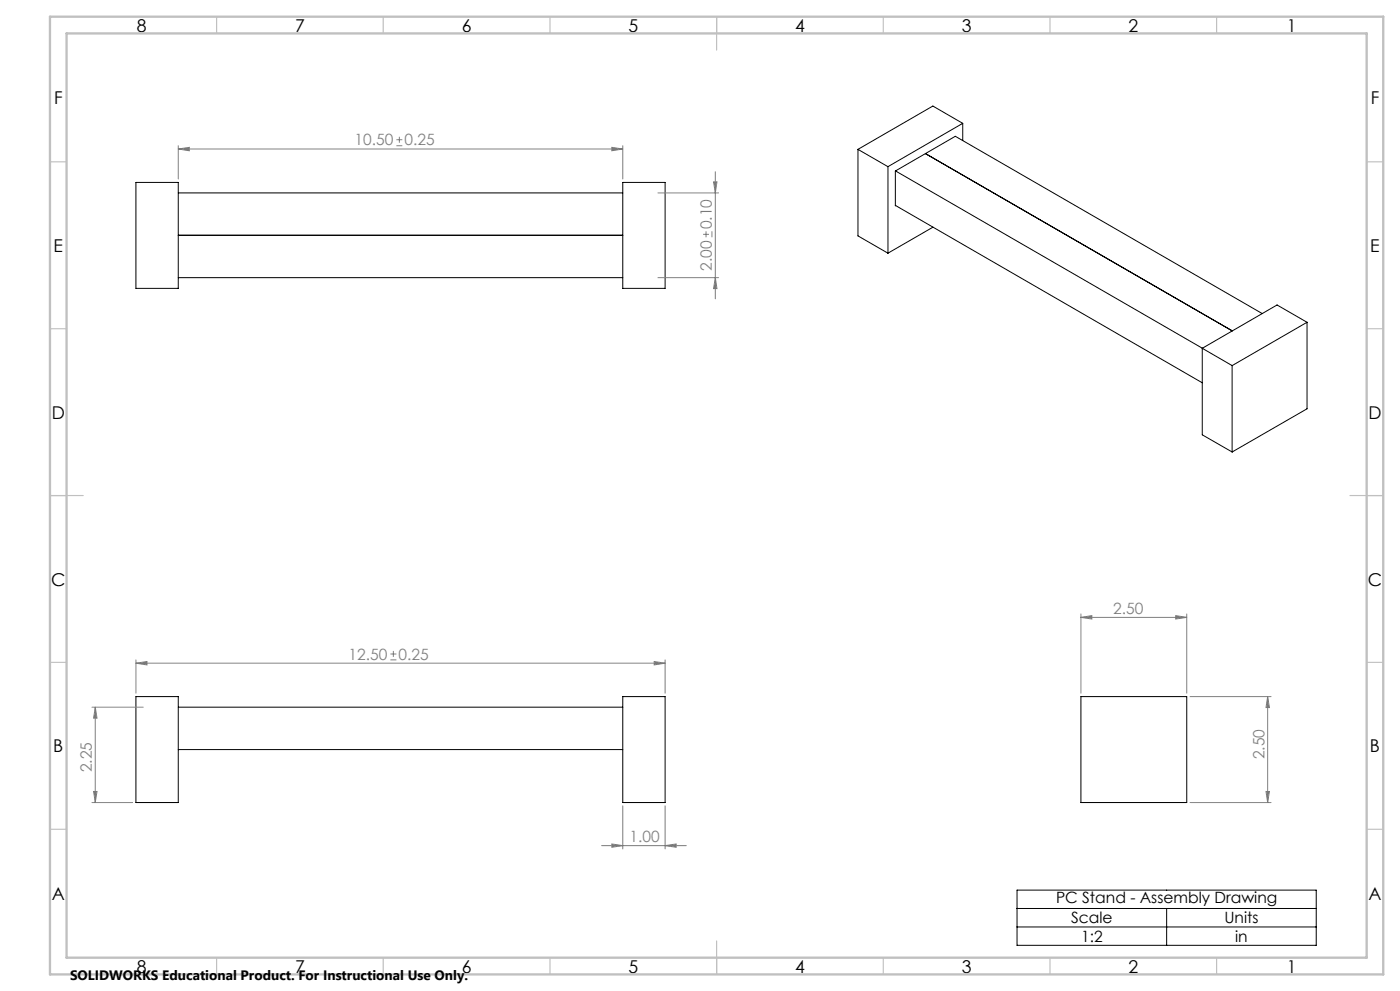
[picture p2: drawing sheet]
<svg xmlns="http://www.w3.org/2000/svg" width="420mm" height="297mm" viewBox="0 0 420 297" stroke-linecap="round" stroke-linejoin="round" font-family="sans-serif">
<g fill="none" stroke="#000" stroke-width=".3">
<path d="M288.8 37l-22.4 12.9M288.8 37v5.1M288.8 37l-8.9-5.2-22.5 13M40.8 54.7h12.7v31.7h-12.7zM53.5 57.8h133.3M186.8 54.7h12.7v31.7h-12.7zM257.4 44.8l9 5.1M257.4 44.8v25.9l9 5.2M266.4 49.9v26M268.6 51.2l101 58.4M277.6 46l92.1 53.2M53.5 70.5h133.3"/>
<path d="M268.6 61.6l92.1 53.1M268.7 61.6l-.1-10.3 18-10.5 92.1 53.2M279.9 68.1l-13.5 7.8M53.5 83.2h133.3M392.1 96.6l-9-5.2-22.4 13v25.9l8.9 5.2M392.1 96.6l-22.5 13M392.1 96.6v25.9l-22.5 13M369.6 109.6v25.9M40.8 208.8h12.7v31.7h-12.7zM53.5 211.9h133.3M186.8 208.8h12.7v31.7h-12.7zM324.3 208.8h31.7v31.7h-31.7z"/>
<path d="M53.5 224.6h133.3M305.1 266.8h89.8v16.5h-89.8zM305.1 272.3h89.8M305.1 277.8h89.8M350 272.3v11"/>
</g>
<g fill="none" stroke="#808080" stroke-width=".3">
<path d="M53.5 44.7l3.3-.5v1zM53.5 43.7v10M53.5 44.7h133.3M118.9 43.7h1.8M118.9 41.9h1.8M119.8 41v1.8M183.6 44.2l3.2 .5-3.2 .5zM186.8 43.7v10M197.4 57.8h18.2M214.1 54.5h1l-.5 3.3zM214.6 51.5v38.1M210.9 70.2h1.8"/>
<path d="M211.8 69.3v1.8M213.6 69.3v1.8M197.4 83.2h18.2M214.6 83.2l.5 3.3h-1zM40.8 198.8l3.3-.5v1zM40.8 197.8v9.9M40.8 198.8h158.7M117.1 197.8h1.8M117.1 196h1.8M118 195.1v1.8M196.3 198.3l3.2 .5-3.2 .5zM199.5 197.8v9.9"/>
<path d="M324.3 185l3.3-.5v1zM324.3 184v23.7M324.3 185h31.7M352.7 184.5l3.3 .5-3.3 .5zM356 184v23.7M27.6 211.9h15.4M28.6 211.9l.5 3.3h-1zM28.6 211.9v28.6M357 208.8h24.3M380.3 208.8l.5 3.3h-1zM380.3 208.8v31.7M28.1 237.2h1l-.5 3.3z"/>
<path d="M379.8 237.2h1l-.5 3.3zM27.6 240.5h12.2M180.5 253.4h25.4M183.6 252.9l3.2 .5-3.2 .5zM186.8 241.5v12.9M199.5 253.4l3.3-.5v1zM199.5 241.5v12.9M357 240.5h24.3"/>
</g>
<g fill="none" stroke="#c0c0c0" stroke-width=".35">
<path d="M65 5v5M115 5v5M165 5v5M215 5v10M265 5v5M315 5v5M365 5v5M15 48.5h5M410 48.5h5M15 98.5h5M410 98.5h5M15 148.5h10"/>
<path d="M405 148.5h10M15 198.5h5M410 198.5h5M15 248.5h5M410 248.5h5M65 287v5M115 287v5M165 287v5M215 282v10M265 287v5M315 287v5M365 287v5"/>
</g>
<path d="M15 5h400v287h-400zM20 10h390v277h-390z" fill="none" stroke="#c0c0c0" stroke-width=".7"/>
<g fill="#808080">
<path d="M53.5 44.7l3.3-.5v1zM183.6 44.2l3.2 .5-3.2 .5z"/>
<path d="M28.6 211.9l.5 3.3h-1zM28.1 237.2h1l-.5 3.3zM214.1 54.5h1l-.5 3.3zM214.6 83.2l.5 3.3h-1zM380.3 208.8l.5 3.3h-1zM379.8 237.2h1l-.5 3.3z"/>
<path d="M40.8 198.8l3.3-.5v1zM196.3 198.3l3.2 .5-3.2 .5z"/>
<path d="M183.6 252.9l3.2 .5-3.2 .5zM199.5 253.4l3.3-.5v1zM324.3 185l3.3-.5v1zM352.7 184.5l3.3 .5-3.3 .5z"/>
</g>
<g font-size="5.3">
<text x="41" y="9.5">8</text>
<text x="88.5" y="9.5">7</text>
<text x="138.5" y="9.5">6</text>
<text x="188.5" y="9.5">5</text>
<text x="238.5" y="9.5">4</text>
<text x="288.5" y="9.5">3</text>
<text x="338.5" y="9.5">2</text>
<text x="386" y="9.5">1</text>
<text x="16.2" y="31.2">F</text>
<text x="411.2" y="31.2">F</text>
<text x="16.1" y="75.5">E</text>
<text x="411.1" y="75.5">E</text>
<text x="15.5" y="125.5">D</text>
<text x="410.5" y="125.5">D</text>
<text x="15.4" y="175.5">C</text>
<text x="410.4" y="175.5">C</text>
<text x="16" y="225.5">B</text>
<text x="411" y="225.5">B</text>
<text x="15.5" y="269.7">A</text>
<text x="410.5" y="269.7">A</text>
<text x="41" y="291.5">8</text>
<text x="88.5" y="291.5">7</text>
<text x="138.5" y="291.5">6</text>
<text x="188.5" y="291.5">5</text>
<text x="238.5" y="291.5">4</text>
<text x="288.5" y="291.5">3</text>
<text x="338.5" y="291.5">2</text>
<text x="386" y="291.5">1</text>
</g>
<g font-size="4.7" fill="#808080">
<text x="106.4" y="43.6">10.50</text>
<text x="121.3" y="43.6">0.25</text>
<text x="213.5" y="68.7" transform="rotate(-90 213.5 68.7)">0.10</text>
<text x="213.5" y="81.1" transform="rotate(-90 213.5 81.1)">2.00</text>
<text x="334" y="184">2.50</text>
<text x="104.6" y="197.7">12.50</text>
<text x="119.5" y="197.7">0.25</text>
<text x="379.3" y="227.5" transform="rotate(-90 379.3 227.5)">2.50</text>
<text x="27.6" y="231.4" transform="rotate(-90 27.6 231.4)">2.25</text>
<text x="188.9" y="252.4">1.00</text>
</g>
<g font-size="4.7">
<text x="316.8" y="270.7">PC Stand - Assembly Drawing</text>
<text x="321.3" y="276.7">Scale</text>
<text x="367.3" y="276.7">Units</text>
<text x="324.3" y="282.2">1:2</text>
<text x="370.6" y="282.2">in</text>
</g>
<text font-size="4.1" x="21" y="293.7">SOLIDWORKS Educational Product. For Instructional Use Only.</text>
</svg>
